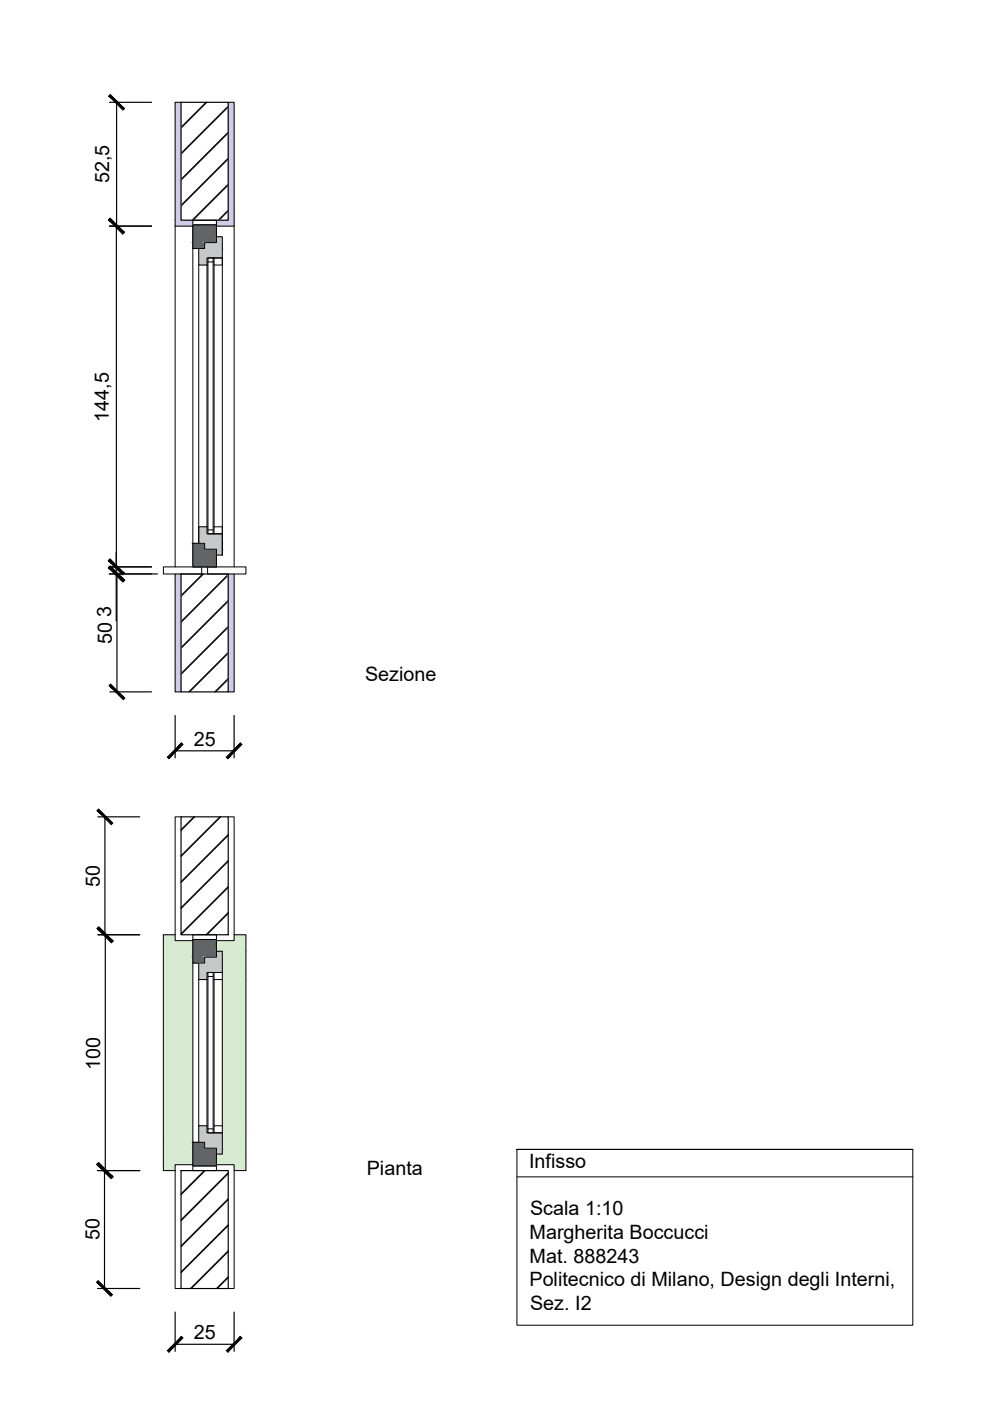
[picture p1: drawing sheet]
<svg xmlns="http://www.w3.org/2000/svg" width="420mm" height="594mm" viewBox="0 0 420 594" stroke-linecap="round" stroke-linejoin="round" font-family="sans-serif">
<!-- layer: 0.25 -->
<g fill="none" stroke="#000" stroke-width=".42">
<path d="M76.8 43.4h-2.5v52.5h7.5M87.3 43.4l-10.5 10.6M87.7 43.4l-10.9 11M96.8 43.4h2.5v52.5h-7.5M96.8 45l-20 20M96.8 56l-20 20M96.8 45.4l-20 20M96.8 56.4l-20 20M96.8 67l-20 20M96.8 78.1l-15.3 15.3M96.8 67.4l-20 20.1M96.8 78.5l-14.9 14.9"/>
<path d="M96.8 89.1l-4.3 4.3M96.8 89.5l-3.9 3.9M87.8 112.4v111M88.2 111.1v113.6M90.4 109.4h-2.2v1.7h2.2v-1.7h.4M90.4 111.1v113.6M90.8 112.4v111M90.4 226.4h-2.2v-1.7h2.2v1.7h.4M74.3 243.4v50h2.5M85.9 243.4l-9.1 9.1M86.3 243.4l-9.5 9.5M96.8 243.5l-20 20"/>
<path d="M96.8 254.6l-20 20M96.8 243.9l-20 20M96.8 255l-20 20M99.3 243.4v50h-2.5M96.8 265.6l-20 20M96.8 276.6l-16.8 16.8M96.8 266l-20 20M96.8 277l-16.4 16.4M96.8 287.7l-5.8 5.7M96.8 288.1l-5.4 5.3M82.2 346.4l-5.4 5.4M82.6 346.4l-5.8 5.8"/>
<path d="M93.2 346.4l-16.4 16.4M93.6 346.4l-16.8 16.8M96.8 353.9l-20 19.9M96.8 354.2l-20 20M96.8 364.9l-20 20M96.8 375.9l-20 20M96.8 365.3l-20 20M96.8 376.3l-20 20M96.8 386.9l-9.5 9.5M96.8 387.3l-9.1 9.1M87.8 415.4v62M88.2 414.1v64.6"/>
<path d="M90.4 412.4h-2.2v1.7h2.2v-1.7h.4M90.4 414.1v64.6M90.8 415.4v62M86.6 496.4l-9.8 9.8M87 496.4l-10.2 10.2M90.4 480.4h-2.2v-1.7h2.2v1.7h.4M96.8 497.2l-20 20M96.8 497.6l-20 20.1M96.8 508.3l-20 20M96.8 519.3l-20 20M96.8 508.7l-20 20M96.8 519.7l-20 20"/>
<path d="M96.8 530.3l-16.1 16.1M96.8 530.7l-15.7 15.7M96.8 541.4l-5 5M96.8 541.8l-4.6 4.6"/>
</g>
<g fill="#cecce6" stroke="#cecce6" stroke-width=".42">
<path d="M96.8 43.4l2.5 50v-50zM96.8 43.4l2.5 50h-2.5z"/>
<path d="M74.3 43.4l2.5 50v-50zM74.3 43.4l2.5 50h-2.5z"/>
<path d="M91.8 93.4l7.5 2v-2zM91.8 93.4l7.5 2h-7.5z"/>
<path d="M74.3 93.4l7.5 2v-2zM74.3 93.4l7.5 2h-7.5z"/>
<path d="M91.8 95.4l7.5 .5v-.5zM91.8 95.4l7.5 .5h-7.5z"/>
<path d="M74.3 95.4l7.5 .5v-.5zM74.3 95.4l7.5 .5h-7.5z"/>
<path d="M96.8 243.4l2.5 50v-50zM96.8 243.4l2.5 50h-2.5z"/>
<path d="M74.3 243.4l2.5 50v-50zM74.3 243.4l2.5 50h-2.5z"/>
</g>
<!-- layer: muri -->
<path d="M76.8 43.4h20v50h-20zM76.8 243.4h20v50h-20zM76.8 346.4h20v50h-20zM76.8 496.4h20v50h-20z" fill="none" stroke="#000" stroke-width=".5"/>
<!-- layer: 0.25 -->
<g fill="#d7ebd2" stroke="#d7ebd2" stroke-width=".42">
<path d="M99.3 396.4l5 2.5v-2.5zM99.3 396.4l5 2.5h-5z"/>
<path d="M69.3 396.4l5 2.5v-2.5zM69.3 396.4l5 2.5h-5z"/>
<path d="M91.8 398.9l12.5 4.5v-4.5zM91.8 398.9l12.5 4.5h-12.5z"/>
<path d="M69.3 398.9l12.5 9.5v-9.5zM69.3 398.9l12.5 9.5h-12.5z"/>
<path d="M94.3 403.4l10 9v-9zM94.3 403.4l10 9h-10z"/>
<path d="M94.3 412.4l10 3v-3zM94.3 412.4l10 3h-10z"/>
<path d="M94.3 415.4l10 62v-62zM94.3 415.4l10 62h-10z"/>
<path d="M94.3 477.4l10 3v-3zM94.3 477.4l10 3h-10z"/>
<path d="M69.3 408.4l12.5 76v-76zM69.3 408.4l12.5 76h-12.5z"/>
<path d="M94.3 480.4l10 9v-9zM94.3 480.4l10 9h-10z"/>
<path d="M91.8 489.4l12.5 4.5v-4.5zM91.8 489.4l12.5 4.5h-12.5z"/>
<path d="M69.3 484.4l12.5 9.5v-9.5zM69.3 484.4l12.5 9.5h-12.5z"/>
<path d="M99.3 493.9l5 2.5v-2.5zM99.3 493.9l5 2.5h-5z"/>
<path d="M69.3 493.9l5 2.5v-2.5zM69.3 493.9l5 2.5h-5z"/>
</g>
<!-- layer: lastre -->
<path d="M69.3 240.4h16.2v3h-16.2zM88 240.4h16.3v3h-16.3zM74.3 396.4h-5v100h5M99.3 396.4h5v100h-5" fill="none" stroke="#000" stroke-width=".42"/>
<!-- layer: controtelaio -->
<path d="M81.8 93.4h10v2h-10zM91.8 102.9v-7.5h-10v10M91.8 232.9v7.5h-10M81.8 396.4h10v2h-10zM81.8 494.4h10v2h-10z" fill="none" stroke="#000" stroke-width=".42"/>
<!-- layer: 0.25 -->
<g fill="#636466" stroke="#636466" stroke-width=".42">
<path d="M81.8 95.4l10 7.5v-7.5zM81.8 95.4l10 7.5h-10z"/>
<path d="M81.8 102.9l5 2.5v-2.5zM81.8 102.9l5 2.5h-5z"/>
<path d="M81.8 230.4l5 2.5v-2.5zM81.8 230.4l5 2.5h-5z"/>
<path d="M81.8 232.9l10 7.5v-7.5zM81.8 232.9l10 7.5h-10z"/>
<path d="M81.8 398.4l10 7.5v-7.5zM81.8 398.4l10 7.5h-10z"/>
<path d="M81.8 405.9l5 2.5v-2.5zM81.8 405.9l5 2.5h-5z"/>
<path d="M81.8 484.4l5 2.5v-2.5zM81.8 484.4l5 2.5h-5z"/>
<path d="M81.8 486.9l10 7.5v-7.5zM81.8 486.9l10 7.5h-10z"/>
</g>
<g fill="#c7c8ca" stroke="#c7c8ca" stroke-width=".42">
<path d="M91.8 100.4l2.5 2.5v-2.5zM91.8 100.4l2.5 2.5h-2.5z"/>
<path d="M86.8 102.9l7.5 2.5v-2.5zM86.8 102.9l7.5 2.5h-7.5z"/>
<path d="M84.3 105.4l10 4v-4zM84.3 105.4l10 4h-10z"/>
<path d="M84.3 109.4l3.5 3v-3zM84.3 109.4l3.5 3h-3.5z"/>
<path d="M84.3 223.4l3.5 3v-3zM84.3 223.4l3.5 3h-3.5z"/>
<path d="M84.3 226.4l10 4v-4zM84.3 226.4l10 4h-10z"/>
<path d="M86.8 230.4l7.5 2.5v-2.5zM86.8 230.4l7.5 2.5h-7.5z"/>
<path d="M91.8 232.9l2.5 2.5v-2.5zM91.8 232.9l2.5 2.5h-2.5z"/>
<path d="M91.8 403.4l2.5 2.5v-2.5zM91.8 403.4l2.5 2.5h-2.5z"/>
<path d="M86.8 405.9l7.5 2.5v-2.5zM86.8 405.9l7.5 2.5h-7.5z"/>
<path d="M84.3 408.4l10 4v-4zM84.3 408.4l10 4h-10z"/>
<path d="M84.3 412.4l3.5 3v-3zM84.3 412.4l3.5 3h-3.5z"/>
<path d="M84.3 477.4l3.5 3v-3zM84.3 477.4l3.5 3h-3.5z"/>
<path d="M84.3 480.4l10 4v-4zM84.3 480.4l10 4h-10z"/>
<path d="M86.8 484.4l7.5 2.5v-2.5zM86.8 484.4l7.5 2.5h-7.5z"/>
<path d="M91.8 486.9l2.5 2.5v-2.5zM91.8 486.9l2.5 2.5h-2.5z"/>
</g>
<!-- layer: telaio -->
<path d="M81.8 95.4h10v7.5h-5v2.5h-5zM81.8 230.4h5v2.5h5v7.5h-10zM81.8 398.4h10v7.5h-5v2.5h-5zM81.8 484.4h5v2.5h5v7.5h-10z" fill="none" stroke="#000" stroke-width=".42"/>
<!-- layer: lineeproiettate -->
<path d="M74.3 95.9v144.5M99.3 95.9v144.5M81.8 105.4v125M81.8 408.4v76" fill="none" stroke="#000" stroke-width=".42"/>
<!-- layer: 0.13 -->
<path d="M84.3 112.4v118M94.3 109.4v126M76.8 346.4h-2.5v52.5h7.5M96.8 346.4h2.5v52.5h-7.5M84.3 415.4v62M94.3 415.4v62M81.8 493.9h-7.5v52.5h2.5M91.8 493.9h7.5v52.5h-2.5" fill="none" stroke="#000" stroke-width=".42"/>
<!-- layer: 0.35 -->
<path d="M90.8 109.4h3.5v3h-3.5zM91.8 100.4h2.5v9h-6.5v3h-3.5v-7M84.3 230.4v-7h3.5v3h6.5v9h-2.5M90.8 223.4h3.5v3h-3.5zM90.8 412.4h3.5v3h-3.5zM91.8 403.4h2.5v9h-6.5v3h-3.5v-7M90.8 477.4h3.5v3h-3.5zM84.3 484.4v-7h3.5v3h6.5v9h-2.5M219.2 487.4v74.5h167.8v-74.5h-167.8h167.8M219.2 499h167.8" fill="none" stroke="#000" stroke-width=".42"/>
<!-- layer: 0.50 -->
<g fill="none" stroke="#000" stroke-width=".5">
<path d="M46.4 43.4h17.9M49.4 43.4l-.1 197M46.3 95.9h18M49.3 234.4v28.9M46.3 240.4h18M46.3 243.4h20.5M49.6 243.4v50M46.6 293.4h17.7M74.3 303.4v18M74.3 318.4h25M99.3 303.4v18M41.5 346.4h17.8"/>
<path d="M44.5 346.4v50M41.5 396.4h17.8M44.6 396.4v100M41.3 496.4h18M44.3 496.4v50M41.3 546.4h18M74.3 556.4v16.6M99.3 556.4v16.6M74.3 570h25"/>
</g>
<!-- layer: 0 -->
<g fill="#000" stroke="#000" stroke-width=".42">
<path d="M46.1 40.7l6 6 .7-.6zM46.1 40.7l.7-.6 6 6z"/>
<path d="M46.8 92.6l-.7 .6 6.7 5.4zM46.1 93.2l6.7 5.4-.7 .6z"/>
<path d="M46 93.2l6 6 .7-.6zM46 93.2l.7-.6 6 6z"/>
<path d="M46.6 237.1l-.7 .6 6.7 5.4zM45.9 237.7l6.7 5.4-.7 .6z"/>
<path d="M46.7 237.1l-.7 .6 6.7 5.4zM46 237.7l6.7 5.4-.7 .6z"/>
<path d="M45.9 240.7l6 6 .7-.6zM45.9 240.7l.7-.6 6 6z"/>
<path d="M46.3 240.7l6 6 .6-.6zM46.3 240.7l.6-.6 6 6z"/>
<path d="M46.9 290.1l-.6 .6 6.6 5.4zM46.3 290.7l6.6 5.4-.6 .6z"/>
<path d="M76.9 315.1l-5.3 6.6 6-6zM76.9 315.1l-5.3 6.6-.7-.6z"/>
<path d="M95.9 321.1l.7 .6 5.3-6.6zM101.9 315.1l.7 .6-6 6z"/>
<path d="M41.2 343.7l6 6 .6-.7zM41.2 343.7l.6-.7 6 6z"/>
<path d="M41.8 393.1l-.6 .6 6.6 5.4zM41.2 393.7l6.6 5.4-.6 .6z"/>
<path d="M41.3 393.7l6 6 .6-.6zM41.3 393.7l.6-.6 6 6z"/>
<path d="M41.9 493.1l-.6 .6 6.6 5.3zM41.3 493.7l6.6 5.3-.6 .7z"/>
<path d="M41 493.7l6 6 .6-.7zM41 493.7l.6-.6 6 5.9z"/>
<path d="M41.6 543.1l-.6 .6 6.6 5.4zM41 543.7l6.6 5.4-.6 .6z"/>
<path d="M76.9 566.7l-5.3 6.7 6-6zM76.9 566.7l-5.3 6.7-.7-.7z"/>
<path d="M95.9 572.7l.7 .7 5.3-6.7zM101.9 566.7l.7 .7-6 6z"/>
</g>
<g font-size="8.4">
<text x="46.3" y="77.8" transform="rotate(-90 46.3 77.8)">52,5</text>
<text x="46.2" y="178.9" transform="rotate(-90 46.2 178.9)">144,5</text>
<text x="47.2" y="261.7" transform="rotate(-90 47.2 261.7)">3</text>
<text x="47.5" y="273" transform="rotate(-90 47.5 273)">50</text>
<text x="154.8" y="288.6">Sezione</text>
<text x="82.1" y="316.3">25</text>
<text x="42.4" y="376" transform="rotate(-90 42.4 376)">50</text>
<text x="42.5" y="453.6" transform="rotate(-90 42.5 453.6)">100</text>
<text x="224.3" y="495.2">Infisso</text>
<text x="155.5" y="498.2">Pianta</text>
<text x="224.8" y="515.4">Scala 1:10</text>
<text x="42.2" y="526" transform="rotate(-90 42.2 526)">50</text>
<text x="224.5" y="525.4">Margherita Boccucci</text>
<text x="224.5" y="535.4">Mat. 888243</text>
<text x="224.5" y="545.4">Politecnico di Milano, Design degli Interni,</text>
<text x="224.8" y="555.5">Sez. I2</text>
<text x="82.1" y="567.9">25</text>
</g>
</svg>
